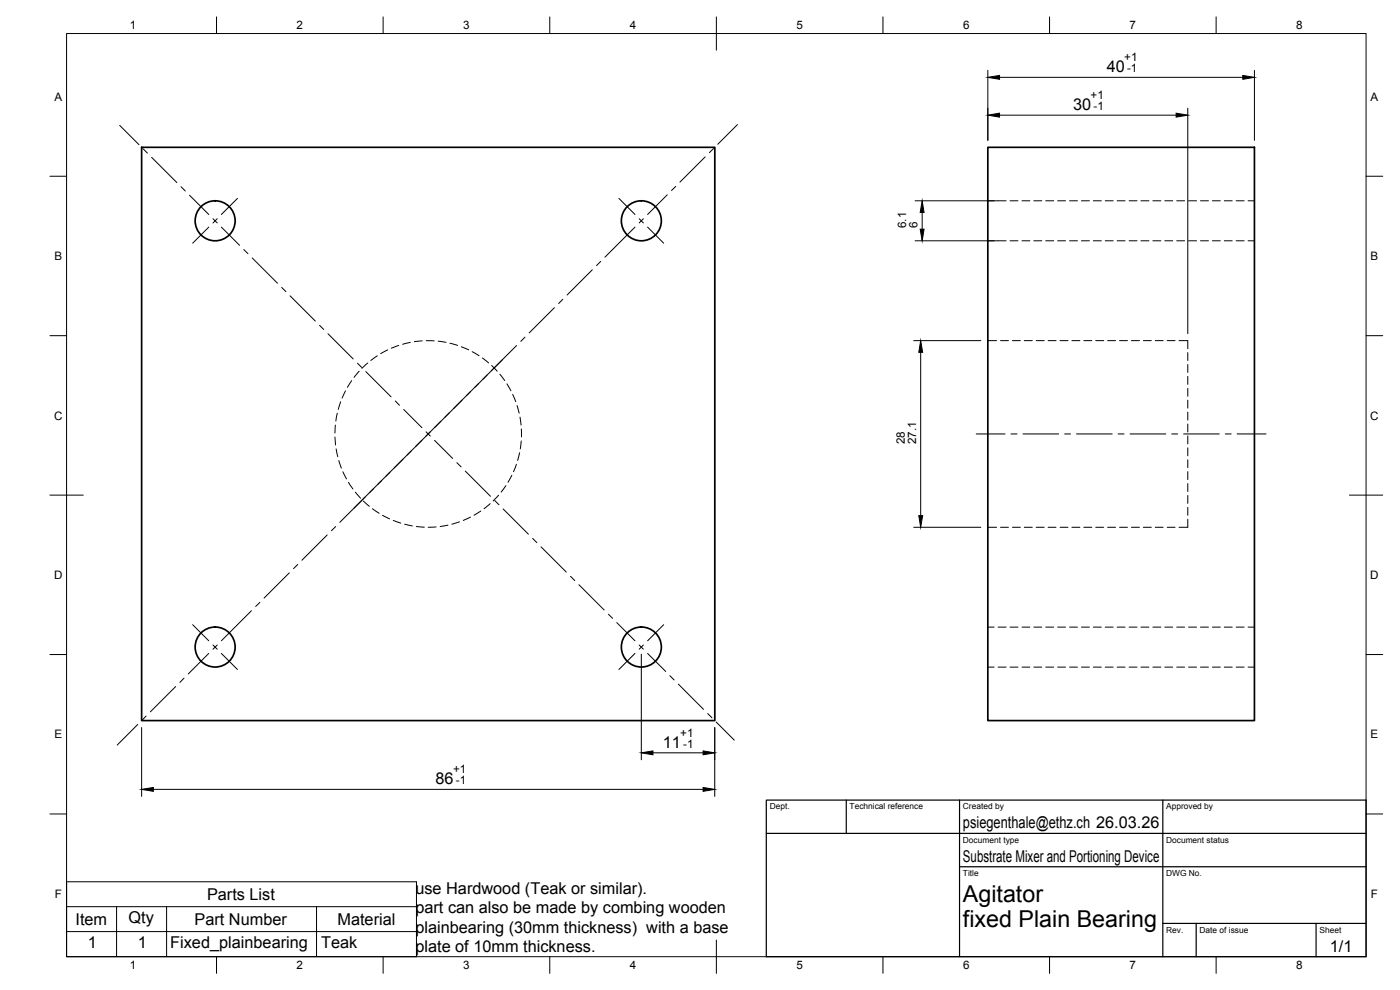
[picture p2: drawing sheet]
<svg xmlns="http://www.w3.org/2000/svg" width="420mm" height="297mm" viewBox="0 0 420 297" stroke-linecap="round" stroke-linejoin="round" font-family="sans-serif">
<g fill="none" stroke="#000" stroke-width=".51">
<path d="M42.5 44.2h172v172h-172zM296.5 44.2h80v172h-80z"/>
<circle cx="64.6" cy="66.2" r="6"/>
<circle cx="192.5" cy="66.2" r="6"/>
<circle cx="64.6" cy="194.1" r="6"/>
<circle cx="192.5" cy="194.1" r="6"/>
</g>
<g fill="none" stroke="#000" stroke-width=".3">
<path d="M20 10.1h390v276.9h-390zM65 5.1v5M115 5.1v5M165 5.1v5M215 5.1v10M265 5.1v5M315 5.1v5M365 5.1v5M35.9 37.6l5.8 5.8M221.3 37.4l-5.9 5.9M296.5 21.1v21M300 23.2h73"/>
<path d="M300 34.6h53M356.5 32.5v67.6M376.5 21.1v21M15 52.9h5M43 44.7l1.2 1.2M45.5 47.2l7.6 7.6M54.3 56l1.3 1.3M56.9 58.6l5.8 5.8M71.3 59.5l-4.9 4.9M185.7 59.5l4.9 4.9M200.3 58.4l-5.9 6M202.8 55.9l-1.3 1.3"/>
<path d="M211.6 47.1l-7.6 7.6M214.1 44.6l-1.2 1.2M410 52.9h5M62.7 68.1l-4.9 4.9M63.9 65.6l1.3 1.3M65.2 65.6l-1.3 1.3M66.4 68.1l5.5 5.5M73.2 74.9l1.2 1.2M75.7 77.4l7.6 7.6M180.3 78.4l-1.3 1.3M190.6 68.1l-9.1 9.1M191.8 65.6l1.3 1.3"/>
<path d="M193.1 65.6l-1.3 1.3M194.4 68.1l4.8 4.9M274.6 60.2h27.3M274.6 72.2h27.3M276.8 63.8v5M303.1 60.2h2.4M303.1 72.2h2.4M306.7 60.2h2.4M306.7 72.2h2.4M310.3 60.2h2.4M310.3 72.2h2.4M313.8 60.2h2.4"/>
<path d="M313.8 72.2h2.4M317.4 60.2h2.4M317.4 72.2h2.4M321 60.2h2.4M321 72.2h2.4M324.5 60.2h2.4M324.5 72.2h2.4M328.1 60.2h2.4M328.1 72.2h2.4M331.7 60.2h2.4M331.7 72.2h2.4M335.3 60.2h2.4"/>
<path d="M335.3 72.2h2.4M338.9 60.2h2.3M338.9 72.2h2.3M342.4 60.2h2.4M342.4 72.2h2.4M346 60.2h2.4M346 72.2h2.4M349.6 60.2h2.3M349.6 72.2h2.3M353.1 60.2h2.4M353.1 72.2h2.4M356.7 60.2h2.4"/>
<path d="M356.7 72.2h2.4M360.3 60.2h2.4M360.3 72.2h2.4M363.9 60.2h2.3M363.9 72.2h2.3M367.4 60.2h2.4M367.4 72.2h2.4M371 60.2h2.4M371 72.2h2.4M374.6 60.2h1.9M374.6 72.2h1.9M84.5 86.2l1.3 1.3"/>
<path d="M87.1 88.8l7.5 7.5M95.9 97.6l1.3 1.3M166.4 92.3l-7.6 7.6M168.9 89.8l-1.2 1.3M177.8 80.9l-7.6 7.6M15 100.7h5M98.4 100.1l7.6 7.6M103.7 117.3l-1 2.1M105.5 114.2l-1.2 2M107.3 109l1.2 1.2M107.8 111.4l-1.5 1.8M109.8 111.5l7.6 7.6"/>
<path d="M110.4 108.9l-1.8 1.6M113.2 106.8l-1.9 1.3M116.4 105l-2.2 1.1M119.7 103.6l-2.3 .9M123.1 102.7l-2.3 .6M126.7 102.3l-2.4 .2M127.9 102.2l2.4 .1M131.5 102.4l2.4 .3M135 103l2.3 .6M138.5 104l2.2 1M141.7 105.5l2.1 1.2M144.8 107.4l1.8 1.5"/>
<path d="M146.2 112.5l-1.3 1.3M147.6 109.7l1.6 1.7M150 112.3l1.5 1.9M152.1 115.2l1.2 2M153.9 118.3l.9 2.2M155 103.7l-53 53M157.5 101.2l-1.2 1.2M274.2 102.2h20.2M276.3 105.7v49M296.5 102.2h2.6M300.3 102.2h2.3M303.8 102.2h2.4"/>
<path d="M307.4 102.2h2.4M311 102.2h2.4M314.6 102.2h2.3M318.1 102.2h2.4M321.7 102.2h2.4M325.3 102.2h2.4M328.8 102.2h2.4M332.4 102.2h2.4M336 102.2h2.4M339.6 102.2h2.3M343.1 102.2h2.4M346.7 102.2h2.4"/>
<path d="M350.3 102.2h2.4M353.8 102.2h2.7v2.4M356.5 105.8v2.4M356.5 109.4v2.3M356.5 112.9v2.4M356.5 116.5v2.4M410 100.7h5M100.5 131.1l.2 2.4M100.6 127.5l-.1 2.4M100.9 134.7l.5 2.3M101.2 124l-.4 2.4M101.7 138.2l.7 2.2"/>
<path d="M102.2 120.6l-.7 2.2M118.6 120.3l1.3 1.3M121.2 122.9l5.4 5.4M123.5 135.3l-1.3 1.2M127.9 129.6l1.2 1.2M130.4 132.1l5.4 5.4M137.1 138.8l1.3 1.3M155 139.3l-.9 2.2M155.2 121.7l.6 2.3M155.9 135.8l-.6 2.4M156.1 125.1l.3 2.4M156.4 132.3l-.3 2.4"/>
<path d="M156.5 128.7v2.4M293 130.2h8.6M303.4 130.2h1.8M307 130.2h10.7M319.5 130.2h1.8M323.1 130.2h10.7M335.6 130.2h1.8M339.2 130.2h10.7M351.6 130.2h1.8M355.2 130.2h10.7M356.5 120.1v2.4M356.5 123.7v2.3"/>
<path d="M356.5 127.2v2.4M356.5 130.8v2.4M356.5 134.4v2.3M356.5 138v2.3M367.7 130.2h1.8M371.3 130.2h8.7M15 148.6h10M100.7 158l-1.2 1.2M102.9 141.5l1.1 2.2M104.6 144.7l1.3 2M106.6 147.7l1.6 1.8M109.1 150.3l1.7 1.6"/>
<path d="M111.8 152.6l2 1.4M112.1 146.6l-1.3 1.3M114.8 154.6l2.1 1.1M118 156.2l2.3 .8M121.4 157.3l2.4 .5M124.9 158l2.4 .2M130.9 158.1l-2.4 .1M134.5 157.6l-2.4 .4M137.9 156.6l-2.3 .7M139.6 141.3l7.6 7.6M141.2 155.2l-2.2 1M144.3 153.3l-2 1.3"/>
<path d="M147.1 151.1l-1.8 1.5M148.5 150.2l1.3 1.3M149.6 148.6l-1.6 1.7M151 152.7l7.6 7.6M151.8 145.7l-1.4 1.9M153.6 142.6l-1.1 2.1M274.2 158.2h20.2M296.5 158.2h2.6M300.3 158.2h2.3M303.8 158.2h2.4M307.4 158.2h2.4M311 158.2h2.4"/>
<path d="M314.6 158.2h2.3M318.1 158.2h2.4M321.7 158.2h2.4M325.3 158.2h2.4M328.8 158.2h2.4M332.4 158.2h2.4M336 158.2h2.4M339.6 158.2h2.3M343.1 158.2h2.4M346.7 158.2h2.4M350.3 158.2h2.4M356.5 141.5v2.4"/>
<path d="M356.5 145.1v2.4M356.5 148.7v2.3M356.5 152.2v2.4M356.5 155.8v2.4h-2.7M405 148.6h10M86.8 171.9l-7.6 7.6M89.4 169.4l-1.3 1.2M98.2 160.5l-7.6 7.6M159.9 161.6l1.2 1.2M162.4 164.1l7.5 7.5M171.2 172.9l1.3 1.3M173.7 175.4l7.6 7.6"/>
<path d="M15 196.4h5M57.8 187.4l4.9 4.9M62.7 196.1l-6.2 6.1M63.9 193.5l1.3 1.3M65.2 193.5l-1.3 1.3M66.4 196.1l4.9 4.8M75.5 183.2l-9.1 9.1M78 180.7l-1.3 1.3M182.6 184.3l1.3 1.2M185.1 186.8l5.5 5.5M190.6 196.1l-4.9 4.8M191.8 193.5l1.3 1.3"/>
<path d="M192.5 196.3v31.7M193.1 193.5l-1.3 1.3M194.4 196.1l5.4 5.4M199.2 187.4l-4.8 4.9M296.5 188.2h1.9M299.6 188.2h2.3M303.1 188.2h2.4M306.7 188.2h2.4M310.3 188.2h2.4M313.8 188.2h2.4M317.4 188.2h2.4M321 188.2h2.4"/>
<path d="M324.5 188.2h2.4M328.1 188.2h2.4M331.7 188.2h2.4M335.3 188.2h2.4M338.9 188.2h2.3M342.4 188.2h2.4M346 188.2h2.4M349.6 188.2h2.3M353.1 188.2h2.4M356.7 188.2h2.4M360.3 188.2h2.4M363.9 188.2h2.3"/>
<path d="M367.4 188.2h2.4M371 188.2h2.4M374.6 188.2h1.9M410 196.4h5M41.3 217.4l-6.1 6.1M42.5 218.3v20.7M43.9 214.8l-1.3 1.3M52.7 206l-7.6 7.6M55.2 203.5l-1.2 1.3M201 202.7l1.3 1.3M203.6 205.3l7.5 7.5M212.4 214.1l1.3 1.3"/>
<path d="M214.5 218.3v20.7M214.9 216.6l5.5 5.5M296.5 200.2h1.9M299.6 200.2h2.3M303.1 200.2h2.4M306.7 200.2h2.4M310.3 200.2h2.4M313.8 200.2h2.4M317.4 200.2h2.4M321 200.2h2.4M324.5 200.2h2.4M328.1 200.2h2.4"/>
<path d="M331.7 200.2h2.4M335.3 200.2h2.4M338.9 200.2h2.3M342.4 200.2h2.4M346 200.2h2.4M349.6 200.2h2.3M353.1 200.2h2.4M356.7 200.2h2.4M360.3 200.2h2.4M363.9 200.2h2.3M367.4 200.2h2.4M371 200.2h2.4"/>
<path d="M374.6 200.2h1.9M46 236.8h165M196 225.9h15M15 244.2h5M410 244.2h5M20 264.6h105v22.4h-105zM20 272h105M20 279.5h105M35 272v15M50 272v15M95 272v15M65 287v5"/>
<path d="M115 287v5M165 287v5M215 282.1v9.9M265 287v5M315 287v5M365 287v5"/>
</g>
<path d="M230 240.1h180v46.9h-180zM230 250h180M254 240.1v9.9M288 240.1v46.9M349 240.1v46.9M288 260.1h122M349 277.1h61M359 277.1v9.9M395 277.1v9.9" fill="none" stroke="#000" stroke-width=".36"/>
<path d="M296.5 23.2l3.5-.6v1.2zM296.5 34.6l3.5-.6v1.1zM353 34l3.5 .6-3.5 .5zM373 22.6l3.5 .6-3.5 .6zM276.2 68.8h1.1l-.5 3.4zM276.8 60.2l.5 3.6h-1.1zM276.3 102.2l.6 3.5h-1.2zM275.7 154.7h1.2l-.6 3.5zM42.5 236.8l3.5-.5v1.1zM192.5 225.9l3.5-.6v1.2zM211 236.3l3.5 .5-3.5 .6zM211 225.3l3.5 .6-3.5 .6z" fill="#000" stroke="#000" stroke-width=".3"/>
<g font-size="7">
<text x="289" y="270.6">Agitator</text>
<text x="289" y="278.1">fixed Plain Bearing</text>
</g>
<g font-size="4.9">
<text x="332.1" y="21.7">40</text>
<text x="322.1" y="33.1">30</text>
<text x="198.9" y="224.5">11</text>
<text x="130.7" y="235.4">86</text>
<text x="289" y="248.5">psiegenthale@ethz.ch 26.03.26</text>
<text x="289" y="258.6">Substrate Mixer and Portioning Device</text>
<text x="124.7" y="268.1">use Hardwood (Teak or similar).</text>
<text x="62.1" y="270">Parts List</text>
<text x="124.7" y="274">part can also be made by combing wooden</text>
<text x="22.7" y="277.5">Item</text>
<text x="38.6" y="277">Qty</text>
<text x="58.4" y="277.5">Part Number</text>
<text x="101.3" y="277.5">Material</text>
<text x="124.7" y="279.9">plainbearing (30mm thickness) with a base</text>
<text x="26.3" y="284.4">1</text>
<text x="41.3" y="284.4">1</text>
<text x="51.1" y="284.5">Fixed_plainbearing</text>
<text x="96.4" y="284.5">Teak</text>
<text x="124.7" y="285.8">plate of 10mm thickness.</text>
<text x="399.1" y="285.7">1/1</text>
</g>
<g font-size="3.5">
<text x="39" y="8.8">1</text>
<text x="89" y="8.8">2</text>
<text x="139" y="8.8">3</text>
<text x="189" y="8.8">4</text>
<text x="239" y="8.8">5</text>
<text x="289" y="8.8">6</text>
<text x="339" y="8.8">7</text>
<text x="389" y="8.8">8</text>
<text x="337.4" y="18.4">+1</text>
<text x="338.3" y="21.7">-1</text>
<text x="327.3" y="29.7">+1</text>
<text x="16.3" y="30.2">A</text>
<text x="328.2" y="33.1">-1</text>
<text x="411.3" y="30.2">A</text>
<text x="272" y="68.4" transform="rotate(-90 272 68.4)">6.1</text>
<text x="275.4" y="68.4" transform="rotate(-90 275.4 68.4)">6</text>
<text x="16.3" y="78">B</text>
<text x="411.3" y="78">B</text>
<text x="16.2" y="125.9">C</text>
<text x="411.2" y="125.9">C</text>
<text x="271.6" y="133.3" transform="rotate(-90 271.6 133.3)">28</text>
<text x="274.9" y="133.3" transform="rotate(-90 274.9 133.3)">27.1</text>
<text x="16.2" y="173.7">D</text>
<text x="411.2" y="173.7">D</text>
<text x="16.3" y="221.6">E</text>
<text x="204.2" y="221.1">+1</text>
<text x="411.3" y="221.6">E</text>
<text x="205" y="224.5">-1</text>
<text x="136" y="232.1">+1</text>
<text x="136.8" y="235.4">-1</text>
<text x="16.4" y="269.4">F</text>
<text x="411.4" y="269.4">F</text>
<text x="39" y="290.8">1</text>
<text x="89" y="290.8">2</text>
<text x="139" y="290.8">3</text>
<text x="189" y="290.8">4</text>
<text x="239" y="290.8">5</text>
<text x="289" y="290.8">6</text>
<text x="339" y="290.8">7</text>
<text x="389" y="290.8">8</text>
</g>
<g font-size="2.5">
<text x="231" y="242.9">Dept.</text>
<text x="255" y="242.9">Technical reference</text>
<text x="289" y="242.9">Created by</text>
<text x="350" y="242.9">Approved by</text>
<text x="289" y="252.8">Document type</text>
<text x="350" y="252.8">Document status</text>
<text x="289" y="262.9">Title</text>
<text x="350" y="262.9">DWG No.</text>
<text x="350" y="279.9">Rev.</text>
<text x="360" y="279.9">Date of issue</text>
<text x="396" y="279.9">Sheet</text>
</g>
</svg>
